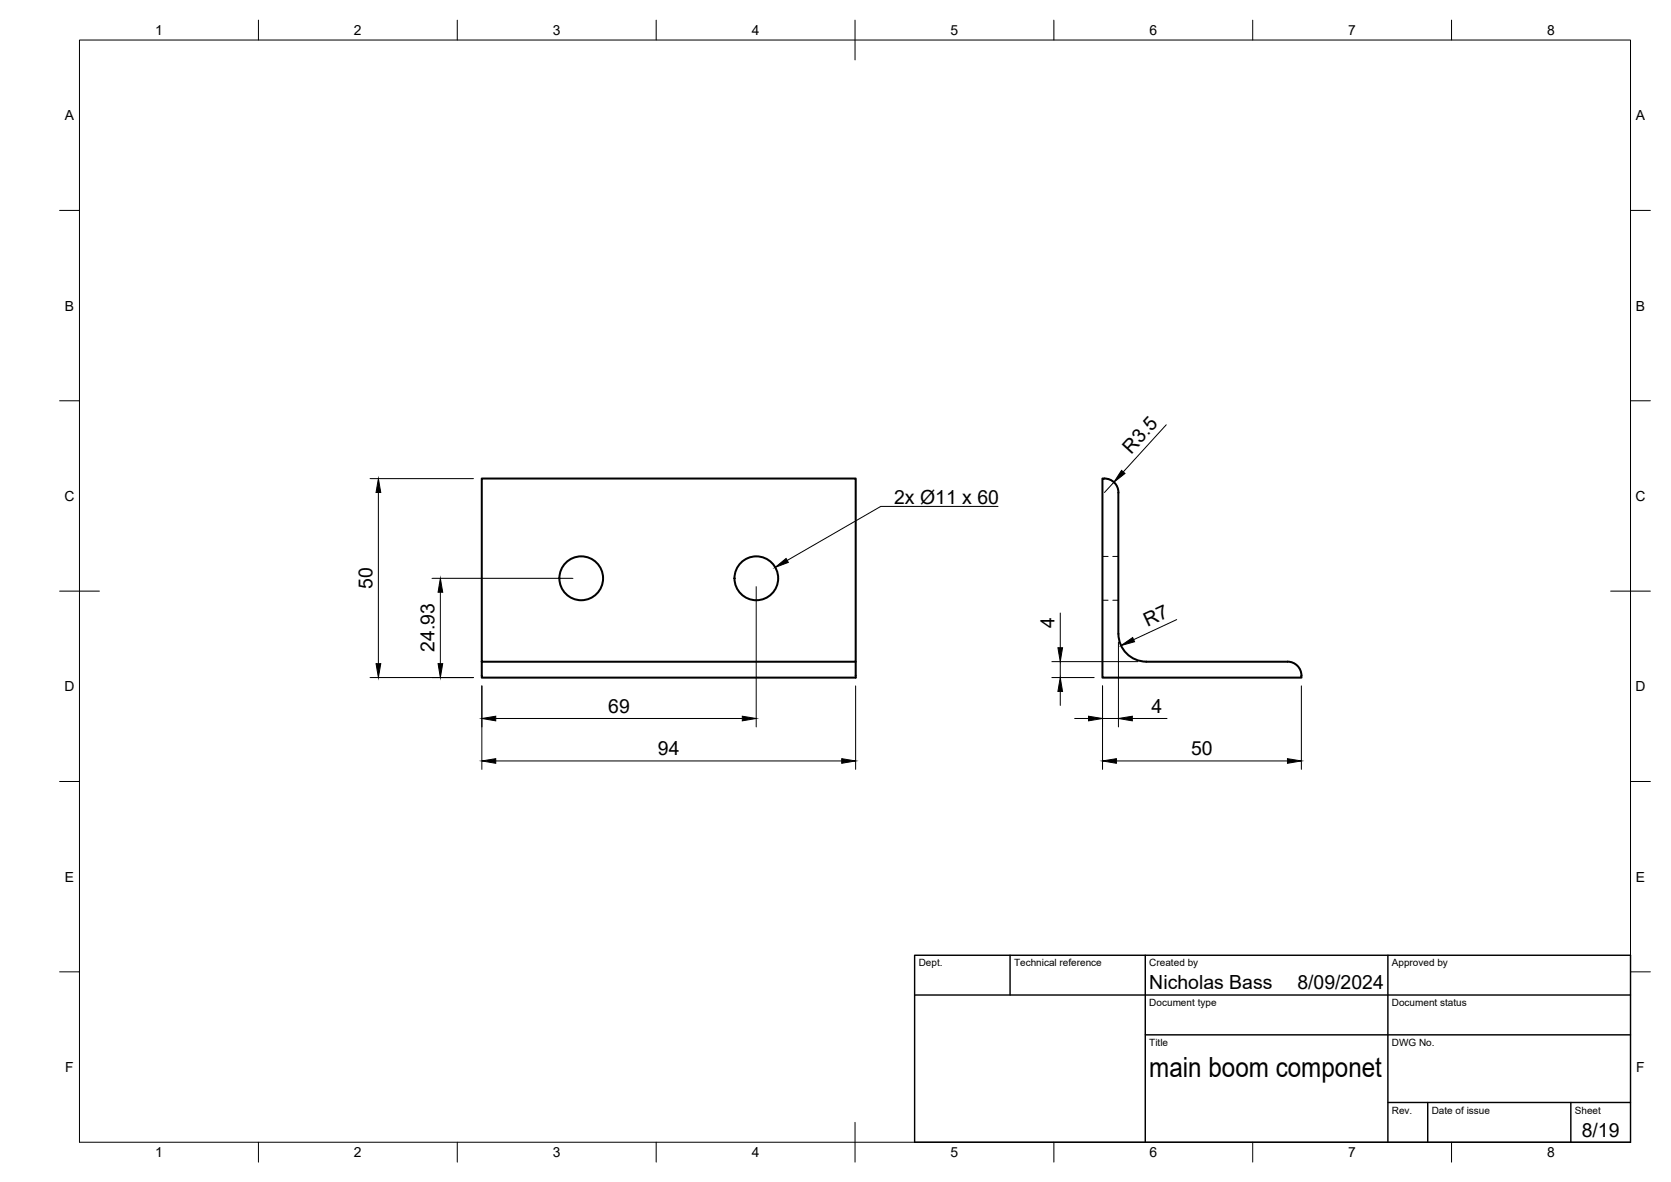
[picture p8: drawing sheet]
<svg xmlns="http://www.w3.org/2000/svg" width="420mm" height="297mm" viewBox="0 0 420 297" stroke-linecap="round" stroke-linejoin="round" font-family="sans-serif">
<!-- layer: Visible -->
<g fill="none" stroke="#000" stroke-width=".51">
<path d="M121.1 120.3h94.1v46h-94.1zM281.2 123.8v35.5M281.2 123.8a3.6 3.6 0 0 0-4-3.5v50h50a3.6 3.6 0 0 0-3.5-4h-35.5a7 7 0 0 1-7-7M121.1 166.3v4h94.1v-4"/>
<circle cx="146.2" cy="145.3" r="5.5"/>
<circle cx="190.2" cy="145.3" r="5.5"/>
</g>
<!-- layer: Hidden -->
<path d="M277.2 139.8h1.4M279.8 139.8h1.4M277.2 150.8h1.4M279.8 150.8h1.4" fill="none" stroke="#000" stroke-width=".25"/>
<!-- layer: BORDER -->
<g fill="none" stroke="#000" stroke-width=".25">
<path d="M20 10.1h390v276.9h-390zM65 5.1v5M115 5.1v5M165 5.1v5M215 5.1v10M265 5.1v5M315 5.1v5M365 5.1v5M15 52.9h5M410 52.9h5M15 100.7h5M410 100.7h5"/>
<path d="M15 148.6h10M405 148.6h10M15 196.4h5M410 196.4h5M15 244.2h5M410 244.2h5M65 287v5M115 287v5M165 287v5M215 282.1v9.9M265 287v5M315 287v5"/>
<path d="M365 287v5"/>
</g>
<!-- layer: TITLEBLOCK -->
<path d="M230 240.1h180v46.9h-180zM230 250h180M254 240.1v9.9M288 240.1v46.9M349 240.1v46.9M288 260.1h122M349 277.1h61M359 277.1v9.9M395 277.1v9.9" fill="none" stroke="#000" stroke-width=".36"/>
<!-- layer: FD_Dimensions -->
<g fill="none" stroke="#000" stroke-width=".25">
<path d="M293.2 106.8l-10.8 11.8M93 120.3h26M95.1 123.8v43M278.2 120.3l1.4 .5 1 1M280.1 121.2l-2.4 2.6M108.6 145.3h35.5M110.7 148.8v18M190.1 147.4v35.3M266.6 154.1v8.7M295.9 155.7l-10.8 5M93 170.3h26M121.2 172.4v20.9"/>
<path d="M215.1 172.4v20.9M264.5 170.3h10.6M264.5 166.3h21.6M266.6 166.3v4M266.6 173.8v3.5M277.2 172.4v20.9M281.2 161.4v21.3M327.2 172.4v20.9M124.7 191.2h86.9M124.7 180.6h61.9M270.2 180.6h3.5M277.2 180.6h4"/>
<path d="M280.7 191.2h43M284.7 180.6h8.7"/>
</g>
<g fill="#000" stroke="#000" stroke-width=".25">
<path d="M282 118.2l.9 .8-2.8 2.2zM95.1 120.3l.6 3.5h-1.1zM110.7 145.3l.6 3.5h-1.1zM94.6 166.8h1.1l-.6 3.5zM110.2 166.8h1.1l-.6 3.5zM121.2 180.6l3.5-.6v1.2zM186.6 180l3.5 .6-3.5 .6zM266.6 170.3l.6 3.5h-1.2zM266 162.8h1.2l-.6 3.5zM273.7 180l3.5 .6-3.5 .6zM281.2 180.6l3.5-.6v1.2zM281.9 162.2l2.9-2 .5 1.1z"/>
<path d="M121.2 191.2l3.5-.5v1.1zM211.6 190.7l3.5 .5-3.5 .6zM277.2 191.2l3.5-.5v1.1zM323.7 190.7l3.5 .5-3.5 .6z"/>
</g>
<!-- layer: Hole Notes -->
<path d="M194.9 142.6l2.8-2.3 .5 1z" fill="#000" stroke="#000" stroke-width=".25"/>
<path d="M251 127.3h-29.5l-23.5 13.5" fill="none" stroke="#000" stroke-width=".25"/>
<text font-size="7" x="289" y="270.6">main boom componet</text>
<g font-size="4.9">
<text x="284.4" y="114.3" transform="rotate(-48 284.4 114.3)">R3.5</text>
<text x="224.8" y="126.5">2x Ø11 x 60</text>
<text x="93.7" y="148" transform="rotate(-90 93.7 148)">50</text>
<text x="265.2" y="157.9" transform="rotate(-90 265.2 157.9)">4</text>
<text x="288.5" y="157.6" transform="rotate(-25 288.5 157.6)">R7</text>
<text x="109.3" y="163.9" transform="rotate(-90 109.3 163.9)">24.93</text>
<text x="153" y="179.1">69</text>
<text x="289.6" y="179.2">4</text>
<text x="165.4" y="189.8">94</text>
<text x="299.5" y="189.8">50</text>
<text x="289" y="248.5">Nicholas Bass</text>
<text x="326.2" y="248.5">8/09/2024</text>
<text x="397.7" y="285.7">8/19</text>
</g>
<g font-size="3.5">
<text x="39" y="8.8">1</text>
<text x="89" y="8.8">2</text>
<text x="139" y="8.8">3</text>
<text x="189" y="8.8">4</text>
<text x="239" y="8.8">5</text>
<text x="289" y="8.8">6</text>
<text x="339" y="8.8">7</text>
<text x="389" y="8.8">8</text>
<text x="16.3" y="30.2">A</text>
<text x="411.3" y="30.2">A</text>
<text x="16.3" y="78">B</text>
<text x="411.3" y="78">B</text>
<text x="16.2" y="125.9">C</text>
<text x="411.2" y="125.9">C</text>
<text x="16.2" y="173.7">D</text>
<text x="411.2" y="173.7">D</text>
<text x="16.3" y="221.6">E</text>
<text x="411.3" y="221.6">E</text>
<text x="16.4" y="269.4">F</text>
<text x="411.4" y="269.4">F</text>
<text x="39" y="290.8">1</text>
<text x="89" y="290.8">2</text>
<text x="139" y="290.8">3</text>
<text x="189" y="290.8">4</text>
<text x="239" y="290.8">5</text>
<text x="289" y="290.8">6</text>
<text x="339" y="290.8">7</text>
<text x="389" y="290.8">8</text>
</g>
<g font-size="2.5">
<text x="231" y="242.9">Dept.</text>
<text x="255" y="242.9">Technical reference</text>
<text x="289" y="242.9">Created by</text>
<text x="350" y="242.9">Approved by</text>
<text x="289" y="252.8">Document type</text>
<text x="350" y="252.8">Document status</text>
<text x="289" y="262.9">Title</text>
<text x="350" y="262.9">DWG No.</text>
<text x="350" y="279.9">Rev.</text>
<text x="360" y="279.9">Date of issue</text>
<text x="396" y="279.9">Sheet</text>
</g>
</svg>
